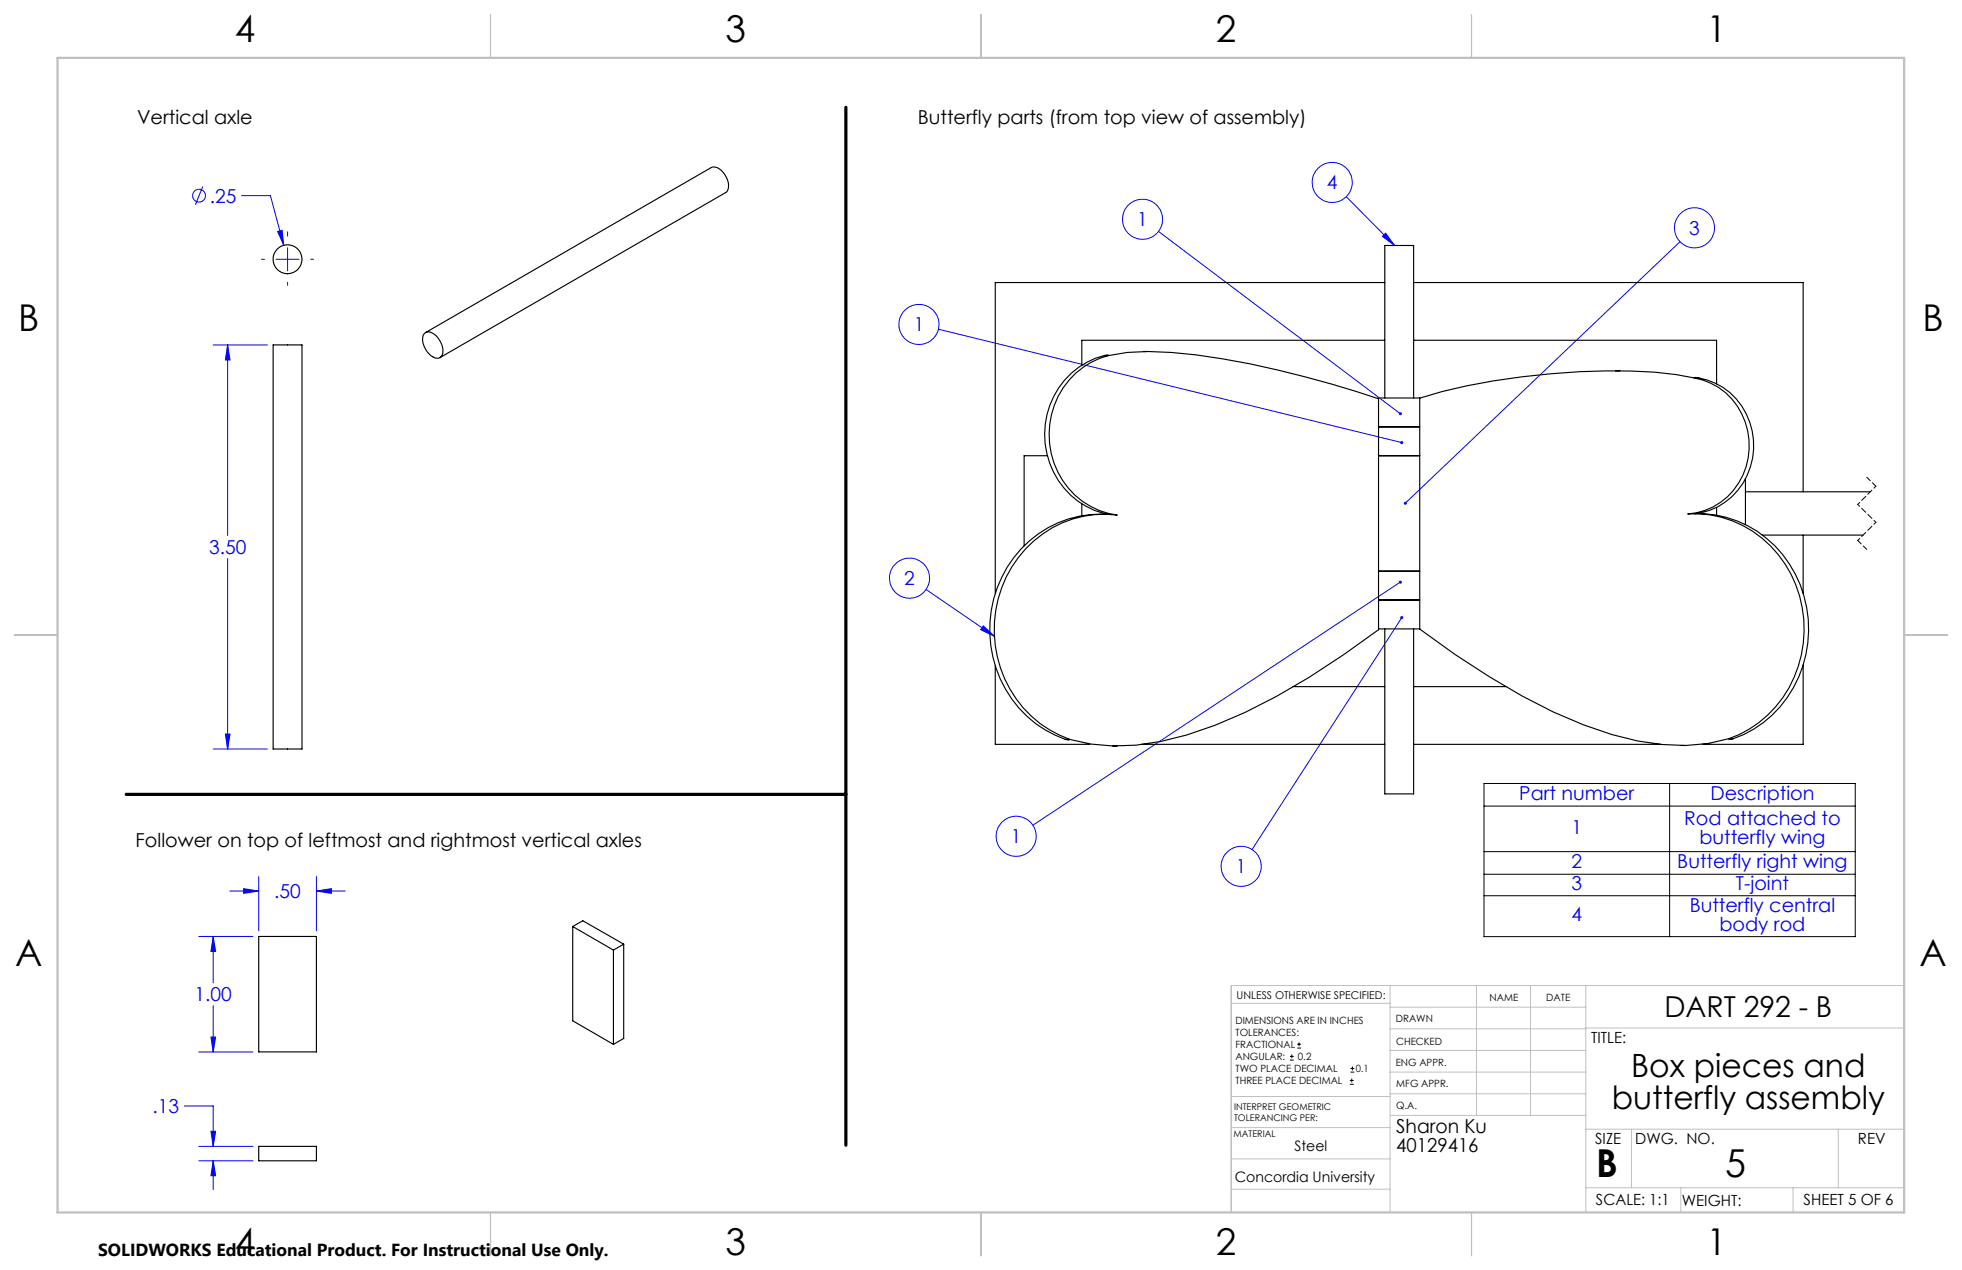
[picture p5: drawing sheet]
<svg xmlns="http://www.w3.org/2000/svg" width="432mm" height="279mm" viewBox="0 0 432 279" stroke-linecap="round" stroke-linejoin="round" font-family="sans-serif">
<g fill="none" stroke="#00f" stroke-width=".22">
<path d="M44.6 41l-1.6 4M53.2 43h6.3l2.9 11M57.6 57h.6M60.7 57h5.1M61.1 50.9l1-.2 .3 3.3zM63.3 51v1M63.3 54.5v5.1M68.4 57h.6M255 50.9l53.2 40.1M296.3 43.3l10.6 10.7M304.2 52l.7-.7 2 2.7zM369.7 53.2l-60.4 57.5"/>
<path d="M46.9 75.9h11.9M50.1 75.9l.5 3.3h-1zM50.1 75.9v41.9M63.3 62.1v.7M206.5 72.4l102 25M50.1 122.9v41.9M203.8 129.7l15.1 10.3M216.4 137.7l2.5 2.3-3.1-1.5zM308.2 128.1l-80.9 53.4M308.5 135.9l-32.9 51M46.9 164.8h11.9M49.6 161.5h1l-.5 3.3z"/>
<path d="M50.6 196h6.3M53.6 195.5l3.3 .5-3.3 .5zM56.9 192.9v11.9M69.6 196l3.3-.5v1zM69.6 192.9v11.9M69.6 196h6.4M43.7 206h12M46.9 206l.5 3.3h-1zM46.9 206v10.2M43.7 231.4h12M46.4 228.1h1l-.5 3.3zM46.9 221.3v10.1"/>
<path d="M40.6 243.3h6.3v8.9M43.7 252.2h12M43.7 255.4h12M46.4 248.9h1l-.5 3.3zM46.9 255.4l.5 3.3h-1zM46.9 255.4v6.3"/>
<circle cx="43.8" cy="43" r="1.41"/>
<circle cx="251.5" cy="48.3" r="4.4"/>
<circle cx="293.2" cy="40.1" r="4.4"/>
<circle cx="372.9" cy="50.1" r="4.4"/>
<circle cx="202.3" cy="71.4" r="4.4"/>
<circle cx="200.2" cy="127.2" r="4.4"/>
<circle cx="223.6" cy="184" r="4.4"/>
<circle cx="273.2" cy="190.6" r="4.4"/>
</g>
<g fill="none" stroke="#000" stroke-width=".22">
<path d="M326.6 172.4h81.7v33.7h-81.7zM326.6 177.3h81.7M367.5 172.4v33.7M326.6 187.4h81.7M326.6 192.3h81.7M326.6 197.1h81.7M283.9 233.2h.8M283.9 232.4h.8M284.3 232v.8M285.5 230.6h.8M285.5 229.7h.8M285.9 229.3v.9"/>
<path d="M297.1 238.5h.8M297.1 237.7h.8M297.2 235.9h.9M297.2 235.1h.9M297.5 237.3v.8M297.6 234.6v.9"/>
</g>
<path d="M408.8 118.9l2 2M410.8 105l2 2" fill="none" stroke="#000" stroke-width=".22" stroke-dasharray="1.3 .6" stroke-dashoffset=".2"/>
<path d="M408.8 111l4 3.9M412.8 107l-4 4M412.8 114.9l-4 4" fill="none" stroke="#000" stroke-width=".22" stroke-dasharray="1.3 .6" stroke-dashoffset=".7"/>
<path d="M186.2 23.6v228.4M27.8 174.8h158.4" fill="none" stroke="#000" stroke-width=".7"/>
<g fill="none" stroke="#c0c0c0" stroke-width=".22">
<path d="M305.9 216.8v49.9M324.9 216.8v28.6M336.8 216.8v28.6M349 216.8v49.9M419.1 216.8h-148.1v49.9M271 220.7h34.9M305.9 231.1h43.1M305.9 226.3h43.1M305.9 221.6h43.1M305.9 235.9h43.1M349 226.2h70.1M271 255h34.9"/>
<path d="M271 248.1h35M271 241.2h35M305.9 240.6h43.1M306 245.4h43M349 248.4h70.1M359.1 248.4v12.9M404.6 248.4v12.9M271 261.6h34.9M349 261.3h70.1M369.9 261.3v5.4M394.6 261.3v5.4"/>
</g>
<path d="M108 3.2v9.5M215.9 3.2v9.5M323.8 3.2v9.5M3.1 139.7h9.6M419.1 139.7h9.5M108 266.7v9.6M215.9 266.7v9.6M323.8 266.7v9.6" fill="none" stroke="#c0c0c0" stroke-width=".25"/>
<path d="M12.7 12.7h406.4v254h-406.4z" fill="none" stroke="#c0c0c0" stroke-width=".5"/>
<g fill="#00f">
<path d="M307.9 90.8v.3a.34 .34 0 0 0 .2 .2 .34 .34 0 0 0 .4-.1l-.3-.2 .3 .2v-.2a.34 .34 0 0 0-.2-.3 .34 .34 0 0 0-.4 .1zM308.3 97.1l-.1 .3 .1 .2a.32 .32 0 0 0 .5-.1l-.3-.1h.3a.33 .33 0 0 0-.2-.3 .33 .33 0 0 0-.3 0zM308 127.8a.34 .34 0 0 0-.1 .5 .34 .34 0 0 0 .5 0 .34 .34 0 0 0 .1-.4l-.3 .2 .2-.3zM308.3 135.6a.34 .34 0 0 0-.1 .5 .34 .34 0 0 0 .5 0 .34 .34 0 0 0 0-.5l-.2 .3 .2-.3zM216.4 137.7l2.5 2.3-3.1-1.5zM304.2 52l.7-.7 2 2.7zM309 110.5v.4l.3-.2-.3 .2a.35 .35 0 0 0 .5 .1 .35 .35 0 0 0 0-.5 .35 .35 0 0 0-.5 0z"/>
<path d="M61.1 50.9l1.3 3.1-.3-3.3zM50.1 75.9l.5 3.3h-1zM49.6 161.5h1l-.5 3.3zM46.9 206l.5 3.3h-1zM46.4 228.1h1l-.5 3.3zM69.6 196l3.3-.5v1zM53.6 195.5l3.3 .5-3.3 .5zM46.4 248.9h1l-.5 3.3zM46.9 255.4l.5 3.3h-1z"/>
</g>
<g fill="none" stroke="#000" stroke-width=".25">
<path d="M60.1 75.9h6.4v88.9h-6.4zM93.3 73.5a1.57 1.57 0 0 1 2.4 .2 4.3 4.3 0 0 1 1.6 4.5 1.43 1.43 0 0 1-2.4 .1 4.5 4.5 0 0 1-1.7-4.6zM93.7 73.2l62.8-36.3a2.45 2.45 0 0 1 2.9 1.4 3.2 3.2 0 0 1 .4 4l-63 36.4M243.1 78.2a18.1 18.1 0 0 0-8.9 29.2 16.9 16.9 0 0 0 9.6 5.7M243.1 78.2h1M243.8 78.1l-.7 .1M244.1 78.2a55.9 55.9 0 0 1 19.1-.1 218.7 218.7 0 0 1 40.2 9.6v50.8a172.6 172.6 0 0 1-29.4 18.2 73.6 73.6 0 0 1-24 7.2l-5.1 .2-4.9-.4-4.6-1M244.1 78.2a18 18 0 0 0-11.3 25.6 16.9 16.9 0 0 0 13.1 9.5 24.4 24.4 0 0 0-26.8 21 25.6 25.6 0 0 0 16.3 28.4M251.7 77.3h1M304.8 74.9h-66.7v5.4M304.8 62.2h-85.8v68.4M311.1 74.9h66.7v9.6"/>
<path d="M311.1 62.2h85.7v46M303.2 87.6h9.3M303.4 93.9h9.1M304.8 87.6v-33.6h6.3v33.6M355.5 81.6h1M372.9 83.1a15.2 15.2 0 0 1 10.7 21.5 14.4 14.4 0 0 1-12.1 8.5 24.4 24.4 0 0 1 25.1 20.6 25.5 25.5 0 0 1-16.2 28.8M372.9 83.1a82.5 82.5 0 0 0-19.5-1.5 162.3 162.3 0 0 0-36 4.5l-4.9 1.5v50.8M372.9 83.1h1M373.1 83l.8 .1M373.9 83.1a15.2 15.2 0 0 1 10.6 21.5 14.4 14.4 0 0 1-11.5 8.4M230.5 100.3h-5.1v19.8M238.1 110.8v2.7"/>
<path d="M243 113.1a24.4 24.4 0 0 0-24.3 18.7 25.7 25.7 0 0 0 15.8 30.9M303.4 100.3h9.1M372.9 113a24.3 24.3 0 0 1 24.1 18.1 25.8 25.8 0 0 1-13.2 30.5l-2.4 .9M377.8 111.6v1.7M384.1 105.4v10M384.1 108.2h27.5M387.9 117.7h22.1M396.8 117.7v12.8M303.4 138.4h9.1M303.4 132h9.1zM303.4 125.7h9.1M304.8 138.4v36.3h6.3v-36.3"/>
<path d="M312.5 138.4a180 180 0 0 0 29.3 18.2 72.8 72.8 0 0 0 24 7.2l5.2 .2 4.8-.4 4.6-1.1M219 146.4v17.4h20.8M284.6 151.1h20.2M311.1 151.1h20.4M396.8 146.3v17.5h-22.1M234.5 162.7h.9M234.5 162.7l.7 .1M244.9 164.1h1M251.2 163.8h53.6M311.1 163.8h54.4M370 164h.9M380.4 162.5h1"/>
<path d="M381.4 162.5l-.8 .2M56.9 206h12.7v25.4h-12.7zM126 203.8l9 5.2M126 203.8l2.3-1.2 9 5.1M126 203.8v20.8l9 5.2M135 209v20.8M137.3 207.7v20.8l-2.3 1.3M137.3 207.7l-2.3 1.3M56.9 252.2h12.7v3.2h-12.7z"/>
<circle cx="63.3" cy="57" r="3.2"/>
</g>
<g font-size="8.5">
<text x="351.3" y="259">B</text>
<text x="379.7" y="258.9">5</text>
</g>
<g font-size="8.1">
<text x="51.7" y="9.3">4</text>
<text x="159.7" y="9.3">3</text>
<text x="267.6" y="9.3">2</text>
<text x="375.6" y="9.3">1</text>
<text x="4" y="72.8">B</text>
<text x="423.1" y="72.8">B</text>
<text x="3.3" y="212.5">A</text>
<text x="422.4" y="212.5">A</text>
<text x="51.7" y="276">4</text>
<text x="159.7" y="276">3</text>
<text x="267.6" y="276">2</text>
<text x="375.6" y="276">1</text>
</g>
<g font-size="7.1">
<text x="359" y="236.9">Box pieces and</text>
<text x="354.7" y="244">butterfly assembly</text>
</g>
<text font-size="6.3" x="366.3" y="223.7">DART 292 - B</text>
<g font-size="4.2">
<text x="30.2" y="27.2">Vertical axle</text>
<text x="202" y="27.2">Butterfly parts (from top view of assembly)</text>
<text x="29.8" y="186.3">Follower on top of leftmost and rightmost vertical axles</text>
<text x="307.3" y="249.3">Sharon Ku</text>
<text x="307.3" y="253.5">40129416</text>
</g>
<g font-size="4.2" fill="#00f">
<text x="292" y="41.6">4</text>
<text x="46.2" y="44.6">.25</text>
<text x="250.3" y="49.7">1</text>
<text x="371.8" y="51.6">3</text>
<text x="201.1" y="72.9">1</text>
<text x="46" y="121.9">3.50</text>
<text x="199" y="128.7">2</text>
<text x="334.4" y="176">Part number</text>
<text x="376.4" y="176">Description</text>
<text x="222.5" y="185.5">1</text>
<text x="345.9" y="183.5">1</text>
<text x="370.7" y="181.4">Rod attached to</text>
<text x="374" y="185.6">butterfly wing</text>
<text x="345.9" y="191">2</text>
<text x="369.1" y="191">Butterfly right wing</text>
<text x="60.4" y="197.6">.50</text>
<text x="272" y="192.1">1</text>
<text x="345.9" y="195.8">3</text>
<text x="382" y="195.8">T-joint</text>
<text x="345.9" y="202.7">4</text>
<text x="371.9" y="200.6">Butterfly central</text>
<text x="378.4" y="204.8">body rod</text>
<text x="42.8" y="220.3">1.00</text>
<text x="33.6" y="244.9">.13</text>
</g>
<text font-size="3.8" x="21.6" y="276.3">SOLIDWORKS Educational Product. For Instructional Use Only.</text>
<g font-size="3.4">
<text x="350.2" y="229.5">TITLE:</text>
<text x="351.1" y="251.6">SIZE</text>
<text x="359.9" y="251.6">DWG. NO.</text>
<text x="408.9" y="251.7">REV</text>
<text x="351.2" y="265.2">SCALE: 1:1</text>
<text x="370.1" y="265.3">WEIGHT:</text>
<text x="396.9" y="265.2">SHEET 5 OF 6</text>
</g>
<g font-size="3.2">
<text x="284.9" y="253.3">Steel</text>
<text x="271.8" y="260.1">Concordia University</text>
</g>
<text font-size="2.4" x="272.2" y="219.7">UNLESS OTHERWISE SPECIFIED:</text>
<g font-size="2.2">
<text x="327.8" y="220.1">NAME</text>
<text x="340.3" y="220.2">DATE</text>
<text x="271.9" y="225.3">DIMENSIONS ARE IN INCHES</text>
<text x="271.9" y="227.9">TOLERANCES:</text>
<text x="307.2" y="224.9">DRAWN</text>
<text x="271.9" y="230.6">FRACTIONAL</text>
<text x="271.9" y="233.2">ANGULAR:</text>
<text x="285.6" y="233.2">0.2</text>
<text x="307.3" y="229.8">CHECKED</text>
<text x="271.9" y="238.5">THREE PLACE DECIMAL</text>
<text x="271.9" y="235.9">TWO PLACE DECIMAL</text>
<text x="298.4" y="235.9">0.1</text>
<text x="307.2" y="234.5">ENG APPR.</text>
<text x="307.3" y="239.2">MFG APPR.</text>
<text x="307.3" y="243.9">Q.A.</text>
</g>
<g font-size="2">
<text x="271.6" y="244.1">INTERPRET GEOMETRIC</text>
<text x="271.5" y="250.2">MATERIAL</text>
<text x="271.6" y="246.6">TOLERANCING PER:</text>
</g>
</svg>
